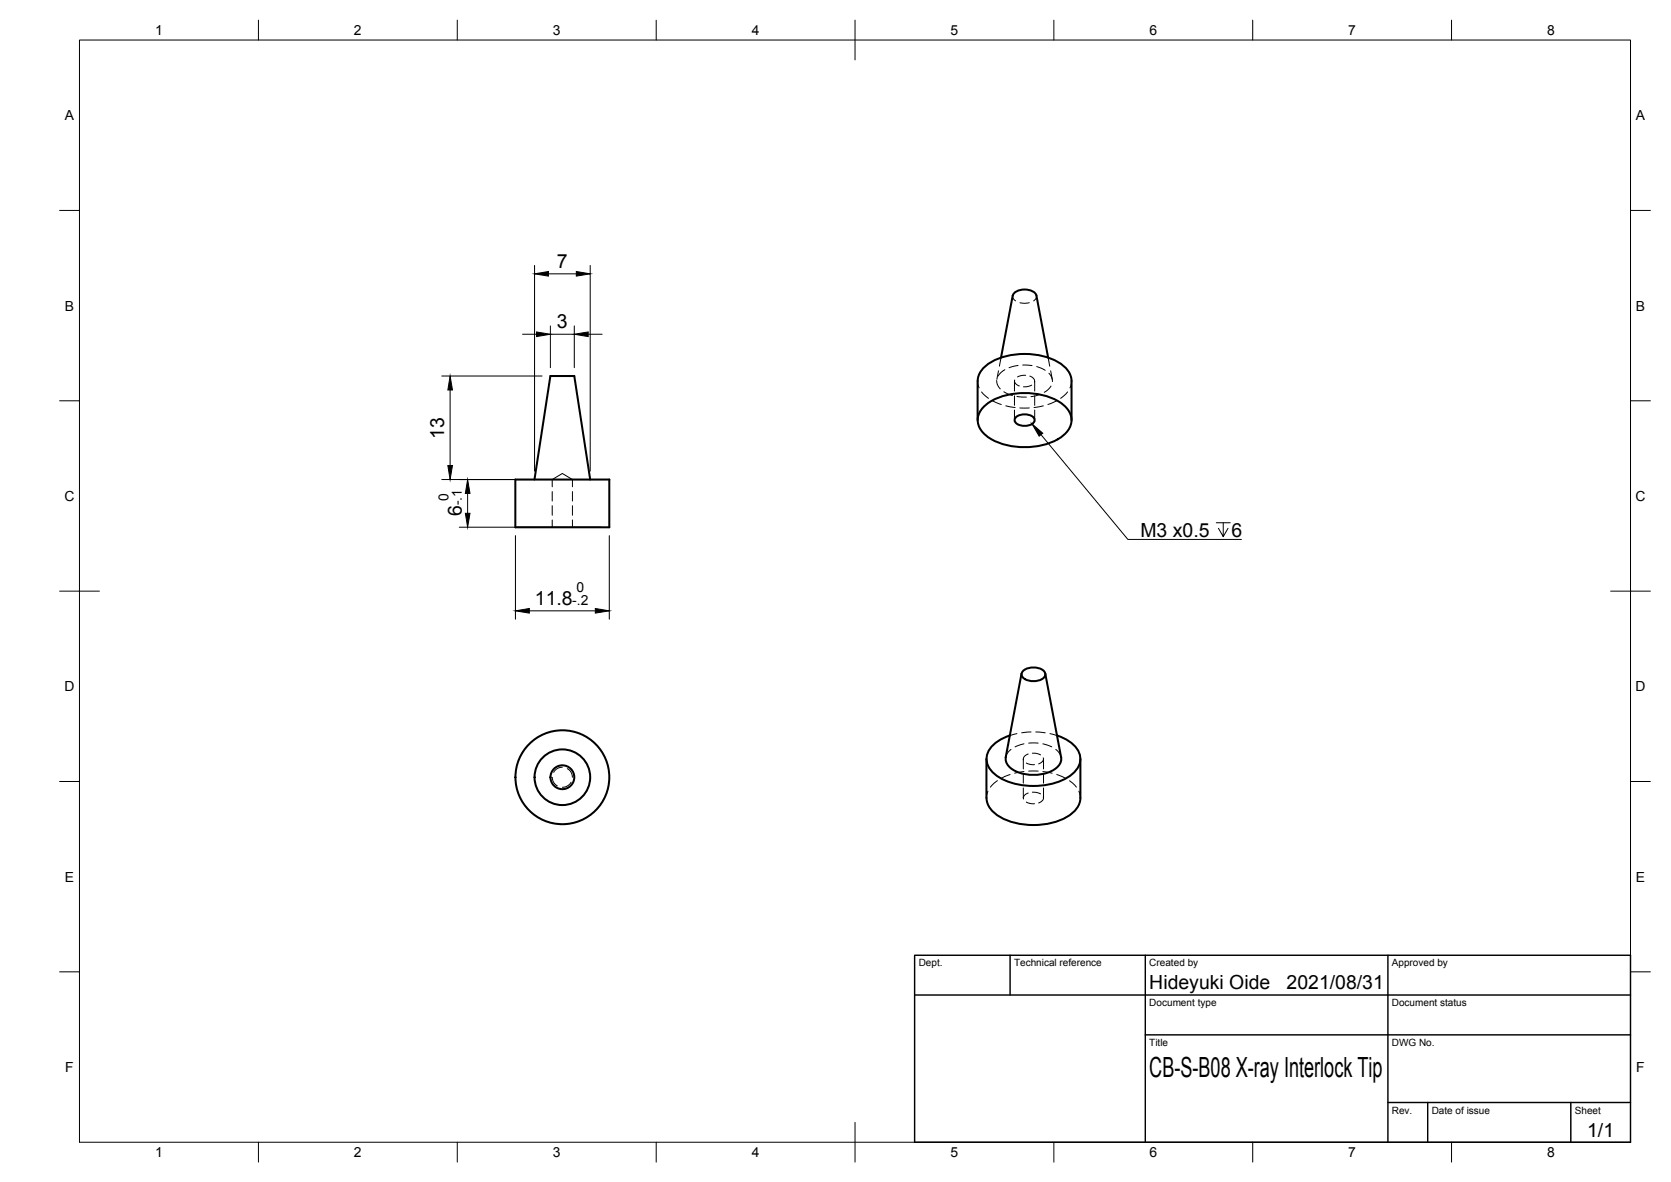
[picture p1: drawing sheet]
<svg xmlns="http://www.w3.org/2000/svg" width="420mm" height="297mm" viewBox="0 0 420 297" stroke-linecap="round" stroke-linejoin="round" font-family="sans-serif">
<g fill="none" stroke="#000" stroke-width=".51">
<path d="M245.8 95.8v9.8M245.8 95.8a6.8 6.8 0 0 1 5.1-5.6 18.5 18.5 0 0 1 15.6 1 5.6 5.6 0 0 1 2.9 4.6v9.8M251.7 89.9l3-15.6a3.6 3.6 0 0 1 4.9-1.1l.8 .7 .2 .4 2.9 15.6M247.4 102.2a16.3 16.3 0 0 1 13.7-3.1 10.6 10.6 0 0 1 7.9 4.7 4.6 4.6 0 0 1-2 5.9 17.8 17.8 0 0 1-18.8 0 4.6 4.6 0 0 1-.8-7.5zM255.4 104.9a3.5 3.5 0 0 1 4.7 .3 1.58 1.58 0 0 1-1.8 1.8 3 3 0 0 1-3.1-1.1v-.7zM129.6 120.5h23.6v12h-23.6zM134.4 120.5l4-26h6l4 26M256.9 169.3l-4 21a3.9 3.9 0 0 0 3.2 3.8 10.6 10.6 0 0 0 9.6-1.2 2.91 2.91 0 0 0 1.1-2.6l-4-21M257.2 168.6a4.1 4.1 0 0 1 5.6 .4 1.8 1.8 0 0 1-2 2.1l-1.3 .1a2.53 2.53 0 0 1-2.6-1.7zM248 190.7l.1 9.8a6.8 6.8 0 0 0 5 5.6 18.5 18.5 0 0 0 15.6-1.1 5.6 5.6 0 0 0 3-4.5v-9.8M253.9 184.8a7.8 7.8 0 0 0-5.8 5.2 5.7 5.7 0 0 0 3.6 5.6 18.3 18.3 0 0 0 17.2-.5 4.9 4.9 0 0 0 2.1-6.6 9.4 9.4 0 0 0-5.2-3.7"/>
<circle cx="141.4" cy="195.3" r="3"/>
<circle cx="141.4" cy="195.3" r="7"/>
<circle cx="141.4" cy="195.3" r="11.8"/>
</g>
<g fill="none" stroke="#000" stroke-width=".25">
<path d="M254.6 74.3l.2 .8 .6 .5M256.5 76.1l1.1 .1 1.2-.1M260.6 74.3l-.1 .6-.6 .7M245.8 95.8l.4 1.7M246.8 98.5l1.7 1.6M250.6 95.6l.1 .9 .8 1.2M251.1 93.2l-.4 2.1M251.7 89.9l-.4 2.1M252.4 98.5l2.2 .9M252.7 92.9l-1 .7-.7 .9M255.1 95.8v2.5M255.1 99.5v2.4"/>
<path d="M255.1 95.5a1.3 1.3 0 0 0 1.2 1.5M255.7 99.6l2.4 .2M256 91.8l-2.3 .6M257.2 91.7l2.3 .2M257.9 94.3l-1.1 .1-1 .3M258.9 94.5a1.35 1.35 0 0 1 1.2 1.5M259.4 96.8l-1.2 .4h-.9M260.2 95.8v2.5M260.2 99.5v2.4M260.7 92.1l2.1 1M261.5 99.1l-2.3 .6M263.5 89.9l.4 2.1"/>
<path d="M263.7 93.8l.8 1.2 .1 .9M264.2 93.2l.4 2.1M264.3 97l-.8 .9-.9 .7M268.4 98.5l-1.7 1.6M269.4 95.8l-.4 1.7M249.6 100.7l2.2 .9M252.9 102l2.3 .4M255.1 103v2.6M256.4 102.5h2.4M260.2 103v2.6M262.3 102l-2.3 .4M265.7 100.7l-2.2 .9"/>
<path d="M138.9 122.3v-1.8l2.5-1.5 2.5 1.5v1.8M138.9 123.5v2.4M138.9 127.1v2.4M138.9 130.7v1.8M143.9 123.5v2.4M143.9 127.1v2.4M143.9 130.7v1.8M138.9 195.4l.2 1 1 1.1M141.4 192.8l-1.4 .4-.8 .9M142.6 193.2l1 .8 .3 1.3M143.6 196.6l-1 1-1.2 .3M248.4 198.8l-.4 1.7"/>
<path d="M250.8 196.2l-1.8 1.6M254 194.6l-2.2 1M254.2 188.3l-1 1.1-.3 .9M255.7 184.4l-1.8 .5M257.3 190.7v2.5M257.3 194.4v2.4M257.3 198v2.5M257.5 186.9l-2.3 .8M257.5 193.9l-2.4 .4M258.1 191.8l.9 .3 1.1 .1M258.5 189.5a1.3 1.3 0 0 0-1.1 1.5M258.5 199.3a1.3 1.3 0 0 0-1.1 1.5"/>
<path d="M258.7 186.8h2.3M258.7 193.8h2.3M259.2 183.9l-2.3 .3M259.6 189.3h.9l1.1 .4M259.6 199.1l1.3 .1 .7 .3M260.4 183.9l2.4 .3M262.2 186.9l2.3 .8M262.2 193.9l2.4 .4M262.3 190.4a1.35 1.35 0 0 1-1.1 1.6M262.4 190.7v2.5M262.4 194.4v2.4M262.4 198v2.5"/>
<path d="M264 184.4l1.8 .5M265.5 188.3l1 1.1 .3 .9M265.7 194.6l2.2 1M268.9 196.2l1.8 1.6M271.3 198.8l.4 1.7M258.1 201.6l.9 .3 1.1 .1M262.3 200.3a1.35 1.35 0 0 1-1.1 1.5"/>
</g>
<!-- layer: Border -->
<g fill="none" stroke="#000" stroke-width=".25">
<path d="M20 10.1h390v276.9h-390zM65 5.1v5M115 5.1v5M165 5.1v5M215 5.1v10M265 5.1v5M315 5.1v5M365 5.1v5M15 52.9h5M410 52.9h5M15 100.7h5M410 100.7h5"/>
<path d="M15 148.6h10M405 148.6h10M15 196.4h5M410 196.4h5M15 244.2h5M410 244.2h5M65 287v5M115 287v5M165 287v5M215 282.1v9.9M265 287v5M315 287v5"/>
<path d="M365 287v5"/>
</g>
<!-- layer: TitleBlock -->
<path d="M230 240.1h180v46.9h-180zM230 250h180M254 240.1v9.9M288 240.1v46.9M349 240.1v46.9M288 260.1h122M349 277.1h61M359 277.1v9.9M395 277.1v9.9" fill="none" stroke="#000" stroke-width=".36"/>
<!-- layer: Dimensions -->
<g fill="none" stroke="#000" stroke-width=".25">
<path d="M134.4 66.7v51.7M137.9 68.8h7M148.4 66.7v51.7M111.1 94.5h25.2M113.2 98v19M131.4 84h3.5M138.4 81.9v10.5M138.4 84h6M144.4 81.9v10.5M147.9 84h3.5M111.1 120.5h40M115.5 132.5h35.6"/>
<path d="M117.6 124v5M129.6 134.6v21M153.2 134.6v21M133.1 153.5h16.6"/>
</g>
<path d="M134.4 68.8l3.5-.6v1.2zM144.9 68.2l3.5 .6-3.5 .6zM113.2 94.5l.6 3.5h-1.2zM134.9 83.4l3.5 .6-3.5 .6zM144.4 84l3.5-.6v1.2zM112.6 117h1.2l-.6 3.5zM117.6 120.5l.6 3.5h-1.2zM117 129h1.2l-.6 3.5zM129.6 153.5l3.5-.6v1.2zM149.7 152.9l3.5 .6-3.5 .6z" fill="#000" stroke="#000" stroke-width=".25"/>
<!-- layer: Annotations -->
<path d="M261.7 109.2l21.9 26.4h28.5M305.8 131.4h3.5M307.6 131.4v3.5l-1.2-2.1M308.8 132.8l-1.2 2.1" fill="none" stroke="#000" stroke-width=".25"/>
<path d="M259.5 106.5l2.7 2.4-.9 .7z" fill="#000" stroke="#000" stroke-width=".25"/>
<text font-size="7" x="289" y="270.6">CB-S-B08 X-ray Interlock Tip</text>
<g font-size="4.9">
<text x="140" y="67.4">7</text>
<text x="140" y="82.5">3</text>
<text x="111.7" y="110.4" transform="rotate(-90 111.7 110.4)">13</text>
<text x="116.1" y="129.6" transform="rotate(-90 116.1 129.6)">6</text>
<text x="286.7" y="134.9">M3 x0.5</text>
<text x="309.6" y="134.9">6</text>
<text x="134.5" y="152">11.8</text>
<text x="289" y="248.5">Hideyuki Oide</text>
<text x="323.5" y="248.5">2021/08/31</text>
<text x="399.1" y="285.7">1/1</text>
</g>
<g font-size="3.5">
<text x="39" y="8.8">1</text>
<text x="89" y="8.8">2</text>
<text x="139" y="8.8">3</text>
<text x="189" y="8.8">4</text>
<text x="239" y="8.8">5</text>
<text x="289" y="8.8">6</text>
<text x="339" y="8.8">7</text>
<text x="389" y="8.8">8</text>
<text x="16.3" y="30.2">A</text>
<text x="411.3" y="30.2">A</text>
<text x="16.3" y="78">B</text>
<text x="411.3" y="78">B</text>
<text x="16.2" y="125.9">C</text>
<text x="112.8" y="125.9" transform="rotate(-90 112.8 125.9)">0</text>
<text x="411.2" y="125.9">C</text>
<text x="116.1" y="127" transform="rotate(-90 116.1 127)">-.1</text>
<text x="145" y="148.7">0</text>
<text x="143.9" y="152">-.2</text>
<text x="16.2" y="173.7">D</text>
<text x="411.2" y="173.7">D</text>
<text x="16.3" y="221.6">E</text>
<text x="411.3" y="221.6">E</text>
<text x="16.4" y="269.4">F</text>
<text x="411.4" y="269.4">F</text>
<text x="39" y="290.8">1</text>
<text x="89" y="290.8">2</text>
<text x="139" y="290.8">3</text>
<text x="189" y="290.8">4</text>
<text x="239" y="290.8">5</text>
<text x="289" y="290.8">6</text>
<text x="339" y="290.8">7</text>
<text x="389" y="290.8">8</text>
</g>
<g font-size="2.5">
<text x="231" y="242.9">Dept.</text>
<text x="255" y="242.9">Technical reference</text>
<text x="289" y="242.9">Created by</text>
<text x="350" y="242.9">Approved by</text>
<text x="289" y="252.8">Document type</text>
<text x="350" y="252.8">Document status</text>
<text x="289" y="262.9">Title</text>
<text x="350" y="262.9">DWG No.</text>
<text x="350" y="279.9">Rev.</text>
<text x="360" y="279.9">Date of issue</text>
<text x="396" y="279.9">Sheet</text>
</g>
</svg>
